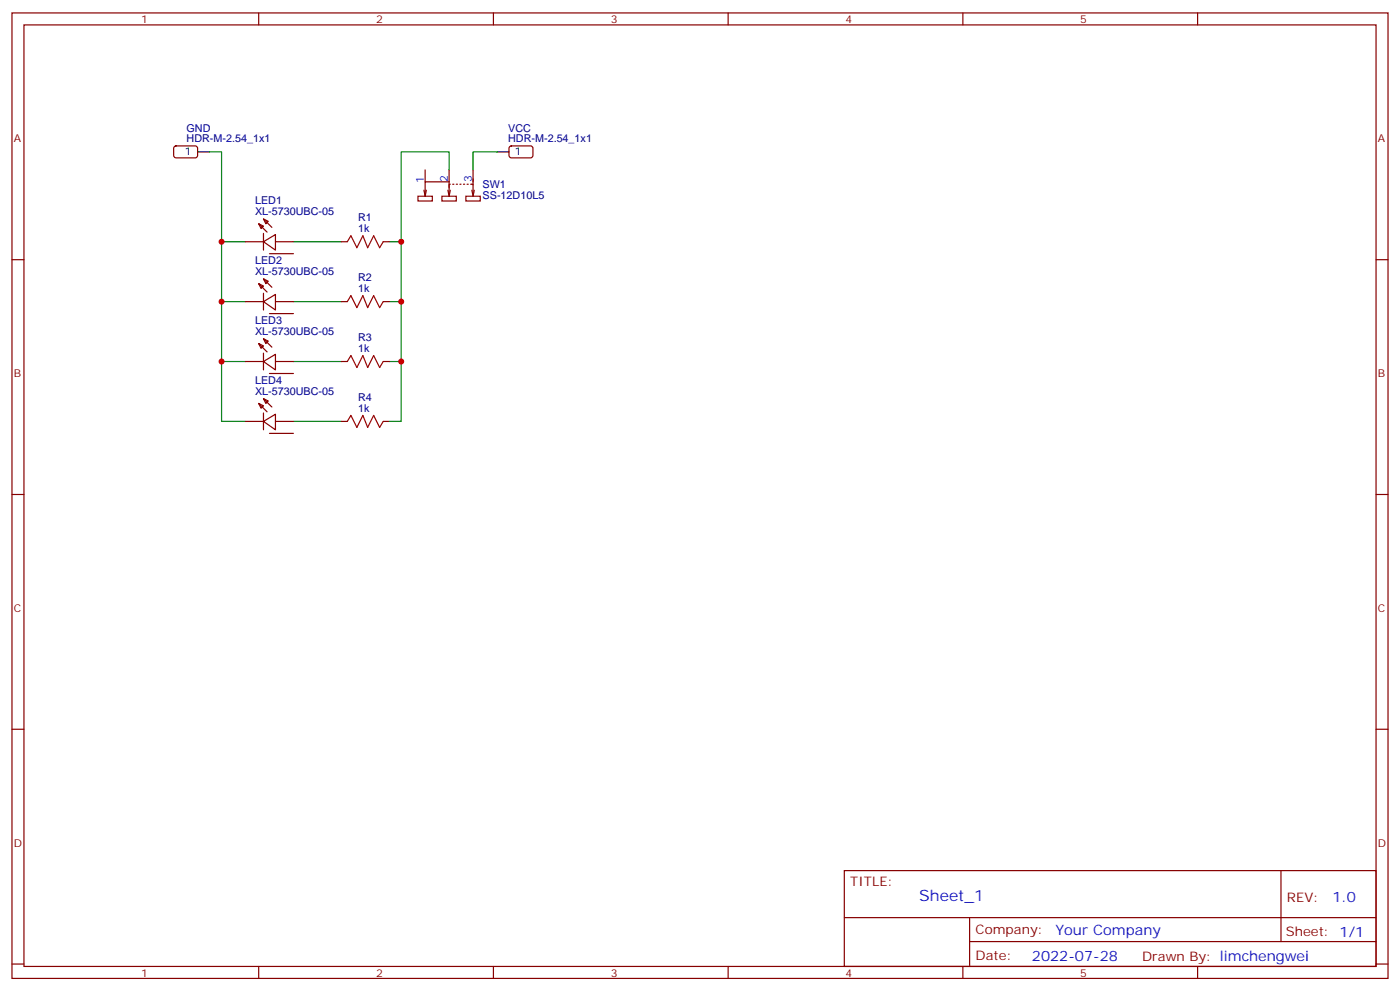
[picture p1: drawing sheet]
<svg xmlns="http://www.w3.org/2000/svg" width="412mm" height="292mm" viewBox="0 0 412 292" stroke-linecap="round" stroke-linejoin="round" font-family="sans-serif">
<g fill="none" stroke="#870000" stroke-width=".35">
<path d="M3.5 3.8h405.4v284.3h-405.4zM7.1 7.3h398.2v277.3h-398.2zM76.2 3.8v3.5M145.3 3.8v3.5M214.5 3.8v3.5M283.6 3.8v3.5M352.8 3.8v3.5M51.4 43.2l.5-.2h5.9l.4 .7-.1 2.4-.6 .4-5.9-.1-.4-.6v-2.1zM123.1 57.8h4.3v1.4h-4.3zM124.9 56l.3 1.8M125.2 50v3.6M125.6 56l-.4 1.8"/>
<path d="M130.2 57.8h4.2v1.4h-4.2zM131.9 56l.4 1.8 .3-1.8M132.3 53.6h-7.1v4.2M132.3 50v5.3M132.6 54.3h-.3v2.8M133.3 54.3h.4M134.4 54.3h.4M135.5 54.3h.3M136.5 54.3h.4M137.2 57.8h4.3v1.4h-4.3zM137.6 54.3h.3M138.6 54.3h.7v2.8"/>
<path d="M139 56l.3 1.8 .4-1.8M139.3 50v4.4M150.2 43.2l.4-.2h6l.4 .7-.1 2.4-.6 .4-5.9-.1-.5-.6v-2.1zM3.5 76.5h3.6M72.3 71.2h5.3M76.2 65.9l1.4 .7-.7 .7zM76.2 65.9l2.5 2.5M77.6 71.2l3.5-2.1v4.6zM77.6 64.5l1.4 .7-.7 .7zM77.6 68.7v5M77.6 64.5l2.5 2.5M79.4 74.7h7"/>
<path d="M81.1 71.2h5.3M100.5 71.2h1.8M112.9 71.2h1.8M405.3 76.5h3.6M72.3 88.8h5.3M76.2 83.5l1.4 .7-.7 .7zM76.2 83.5l2.5 2.5M77.6 99.8l1.4 .7-.7 .7zM77.6 88.8l3.5-2.1v4.6zM77.6 82.1l1.4 .7-.7 .7zM77.6 86.4v4.9M77.6 99.8l2.5 2.4"/>
<path d="M77.6 82.1l2.5 2.5M79.4 92.4h7M81.1 88.8h5.3M100.5 88.8h1.8M112.9 88.8h1.8M72.3 106.5h5.3M76.2 118.8l1.4 .7-.7 .7zM76.2 101.2l1.4 .7-.7 .7zM76.2 118.8l2.5 2.5M76.2 101.2l2.5 2.4M77.6 117.4l1.4 .7-.7 .7zM77.6 106.5l3.5-2.1v4.5z"/>
<path d="M77.6 104v4.9M77.6 117.4l2.5 2.5M79.4 110h7M81.1 106.5h5.3M100.5 106.5h1.8M112.9 106.5h1.8M72.3 124.1h5.3M77.6 124.1l3.5-2.1v4.6zM77.6 121.6v5M79.4 127.6h7M81.1 124.1h5.3M100.5 124.1h1.8"/>
<path d="M112.9 124.1h1.8M3.5 145.6h3.6M405.3 145.6h3.6M3.5 214.8h3.6M405.3 214.8h3.6M248.7 256.4h156.6v28.2h-156.6zM377.3 256.4v20.9M248.7 270.2h156.5M285.6 277.3h119.6M285.6 270.2v14.2M3.5 283.9h3.6M76.2 284.6v3.5"/>
<path d="M145.3 284.6v3.5M214.5 284.6v3.5M283.6 284.6v3.5M352.8 284.6v3.5M405.3 283.9h3.6"/>
</g>
<g fill="none" stroke="#008700" stroke-width=".35">
<path d="M61.7 44.7h3.6v79.4h7M132.3 50v-5.3h-14.1v79.4h-3.5M146.4 44.7h-7.1v5.3M65.3 71.2h7M86.4 71.2h14.1M114.7 71.2h3.5M65.3 88.8h7M86.4 88.8h14.1M114.7 88.8h3.5M65.3 106.5h7M86.4 106.5h14.1M114.7 106.5h3.5"/>
<path d="M86.4 124.1h14.1"/>
</g>
<path d="M102.3 71.2l1.1-1.8 1.7 3.6 1.8-3.6 1.4 3.6 1.8-3.6 1.7 3.6 1.1-1.8M102.3 88.8l1.1-1.7 1.7 3.5 1.8-3.5 1.4 3.5 1.8-3.5 1.7 3.5 1.1-1.8M102.3 106.5l1.1-1.8 1.7 3.5 1.8-3.5 1.4 3.5 1.8-3.5 1.7 3.5 1.1-1.7M102.3 124.1l1.1-1.8 1.7 3.6 1.8-3.6 1.4 3.6 1.8-3.6 1.7 3.6 1.1-1.8" fill="none" stroke="#a10000" stroke-width=".35"/>
<path d="M58.2 44.7h3.5M146.4 44.7h3.5" fill="none" stroke="#000" stroke-width=".35"/>
<g fill="#c00">
<circle cx="65.3" cy="71.2" r=".88"/>
<circle cx="65.3" cy="88.8" r=".88"/>
<circle cx="65.3" cy="106.5" r=".88"/>
<circle cx="118.2" cy="71.2" r=".88"/>
<circle cx="118.2" cy="88.8" r=".88"/>
<circle cx="118.2" cy="106.5" r=".88"/>
</g>
<text font-size="4.6" fill="#00f" x="270.8" y="265.4">Sheet_1</text>
<g font-size="4.2" fill="#00f">
<text x="392.5" y="265.7">1.0</text>
<text x="310.9" y="275.2">Your Company</text>
<text x="304" y="283">2022-07-28</text>
</g>
<g font-size="3.9" fill="#800">
<text x="250.5" y="261">TITLE:</text>
<text x="379.1" y="265.7">REV:</text>
<text x="287.4" y="275.2">Company:</text>
<text x="378.7" y="275.8">Sheet: 1/1</text>
<text x="287.4" y="282.9">Date:</text>
<text x="336.4" y="282.9">Drawn By: limchengwei</text>
</g>
<g font-size="3.2" fill="#800">
<text x="41.6" y="6.8">1</text>
<text x="110.8" y="6.8">2</text>
<text x="179.9" y="6.8">3</text>
<text x="249.1" y="6.8">4</text>
<text x="318.2" y="6.8">5</text>
<text x="4.1" y="41.9">A</text>
<text x="405.9" y="41.9">A</text>
<text x="4.1" y="111.1">B</text>
<text x="405.9" y="111.1">B</text>
<text x="4.1" y="180.2">C</text>
<text x="405.9" y="180.2">C</text>
<text x="4.1" y="249.3">D</text>
<text x="405.9" y="249.3">D</text>
<text x="41.6" y="287.6">1</text>
<text x="110.8" y="287.6">2</text>
<text x="179.9" y="287.6">3</text>
<text x="249.1" y="287.6">4</text>
<text x="318.2" y="287.6">5</text>
</g>
<g font-size="3.2" fill="#000080">
<text x="55" y="41.9">HDR-M-2.54_1x1</text>
<text x="55" y="38.7">GND</text>
<text x="149.7" y="41.9">HDR-M-2.54_1x1</text>
<text x="149.7" y="38.7">VCC</text>
<text x="142.2" y="58.6">SS-12D10L5</text>
<text x="142.2" y="55.3">SW1</text>
<text x="75.1" y="63.4">XL-5730UBC-05</text>
<text x="75.1" y="60.1">LED1</text>
<text x="105.5" y="65.2">R1</text>
<text x="105.5" y="68.4">1k</text>
<text x="75.1" y="77.8">LED2</text>
<text x="75.1" y="81.1">XL-5730UBC-05</text>
<text x="105.5" y="82.9">R2</text>
<text x="105.5" y="86">1k</text>
<text x="75.1" y="95.4">LED3</text>
<text x="75.1" y="98.7">XL-5730UBC-05</text>
<text x="105.5" y="100.5">R3</text>
<text x="105.5" y="103.6">1k</text>
<text x="75.1" y="113.1">LED4</text>
<text x="75.1" y="116.3">XL-5730UBC-05</text>
<text x="105.5" y="118.1">R4</text>
<text x="105.5" y="121.3">1k</text>
</g>
<g font-size="3.2">
<text x="54.4" y="45.8">1</text>
<text x="151.7" y="45.8">1</text>
</g>
<g font-size="3.2" fill="#00f">
<text x="124.9" y="53.9" transform="rotate(-90 124.9 53.9)">1</text>
<text x="131.9" y="53.6" transform="rotate(-90 131.9 53.6)">2</text>
<text x="139" y="53.6" transform="rotate(-90 139 53.6)">3</text>
</g>
</svg>
